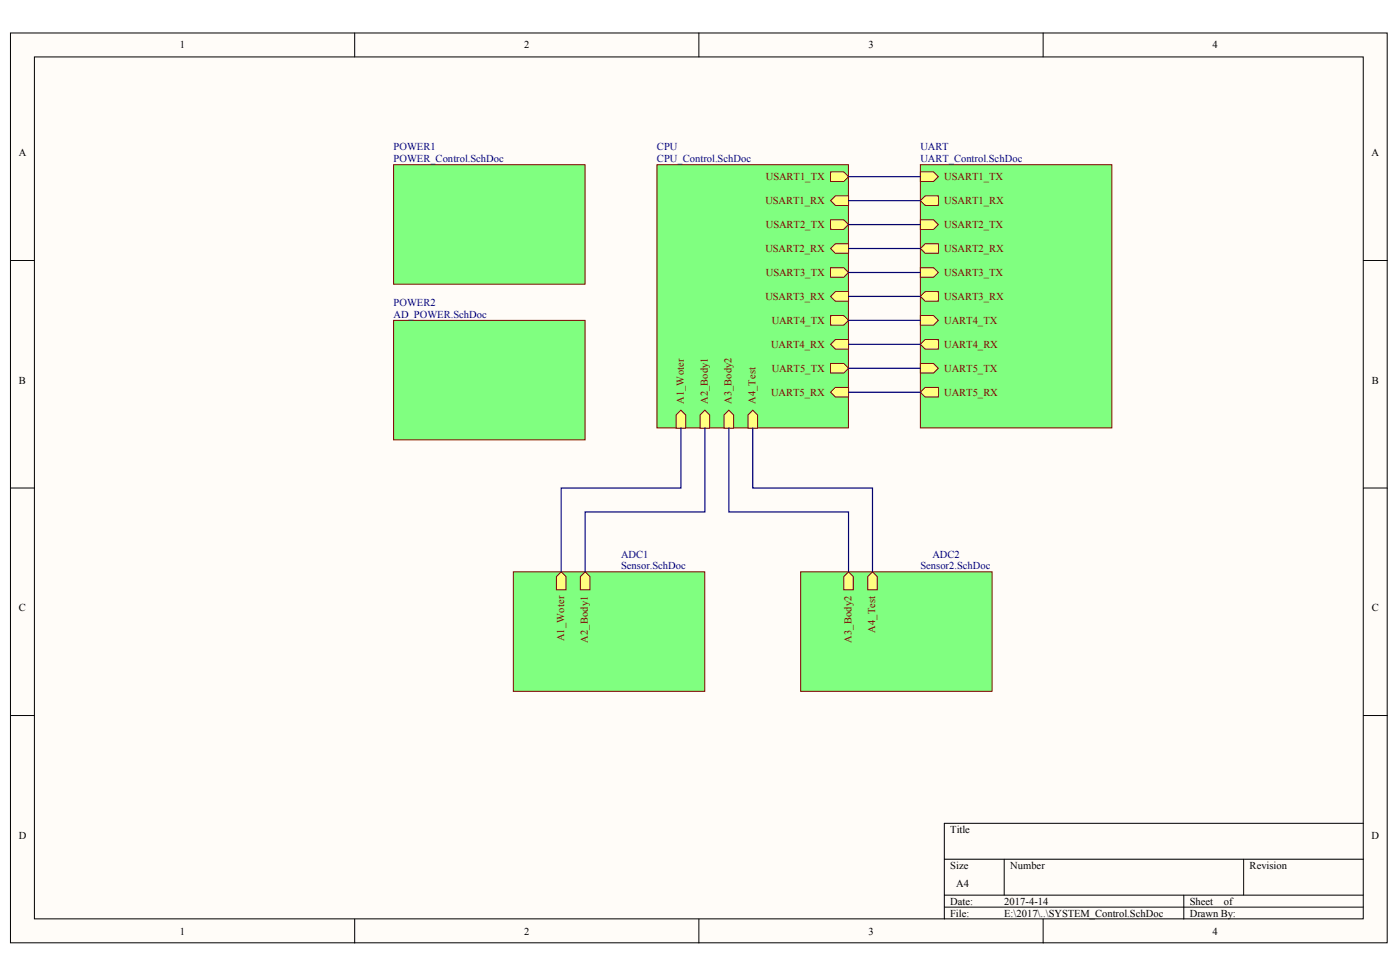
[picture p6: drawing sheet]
<svg xmlns="http://www.w3.org/2000/svg" width="288mm" height="201mm" viewBox="0 0 288 201" stroke-linecap="round" stroke-linejoin="round" font-family="sans-serif">
<g fill="#fffcf8" stroke="#000" stroke-width=".21">
<path d="M2.2 6.8h283v187h-283z"/>
<path d="M7.1 11.7h273.2v177.2h-273.2z"/>
</g>
<g fill="none" stroke="#000" stroke-width=".21">
<path d="M72.9 6.8v4.9M143.7 6.8v4.9M214.5 6.8v4.9M2.2 53.6h4.9M280.3 53.6h5M2.2 100.3h4.9M280.3 100.3h5M2.2 147.1h4.9M280.3 147.1h5M194.2 176.7h86.1M206.5 176.7v7.3M255.7 176.7v7.3"/>
<path d="M280.3 169.3h-86.1v19.7M72.9 189v4.9M143.7 189v4.9M194.2 184h86.1M194.2 186.5h86.1M214.5 189v4.9M243.4 184v5"/>
</g>
<path d="M135.1 33.9h39.4v54.1h-39.4z" fill="#80ff80" stroke="#800000" stroke-width=".21"/>
<g fill="#ffff80" stroke="#800000" stroke-width=".21">
<path d="M170.8 35.3h2.7l1 1-1 1h-2.7z" fill-rule="evenodd"/>
<path d="M171.8 40.3h2.7v1.9h-2.7l-1-.9z" fill-rule="evenodd"/>
<path d="M140 84.3l1 1v2.7h-2v-2.7z" fill-rule="evenodd"/>
<path d="M144.9 84.3l1 1v2.7h-1.9v-2.7z" fill-rule="evenodd"/>
<path d="M149.9 84.3l.9 1v2.7h-1.9v-2.7z" fill-rule="evenodd"/>
<path d="M154.8 84.3l1 1v2.7h-2v-2.7z" fill-rule="evenodd"/>
<path d="M170.8 64.9h2.7l1 1-1 1h-2.7z" fill-rule="evenodd"/>
<path d="M171.8 69.8h2.7v2h-2.7l-1-1z" fill-rule="evenodd"/>
<path d="M170.8 74.7h2.7l1 1-1 1h-2.7z" fill-rule="evenodd"/>
<path d="M171.8 60h2.7v1.9h-2.7l-1-1z" fill-rule="evenodd"/>
<path d="M170.8 55h2.7l1 1-1 1h-2.7z" fill-rule="evenodd"/>
<path d="M171.8 50.1h2.7v2h-2.7l-1-1z" fill-rule="evenodd"/>
<path d="M170.8 45.2h2.7l1 1-1 1h-2.7z" fill-rule="evenodd"/>
<path d="M171.8 79.7h2.7v1.9h-2.7l-1-1z" fill-rule="evenodd"/>
</g>
<g fill="#80ff80" stroke="#800000" stroke-width=".21">
<path d="M80.9 33.9h39.4v24.5h-39.4z"/>
<path d="M189.2 33.9h39.4v54.1h-39.4z"/>
</g>
<g fill="#ffff80" stroke="#800000" stroke-width=".21">
<path d="M190.2 40.3h2.7v1.9h-2.7l-1-.9z" fill-rule="evenodd"/>
<path d="M189.2 35.3h2.8l.9 1-.9 1h-2.8z" fill-rule="evenodd"/>
<path d="M189.2 64.9h2.8l.9 1-.9 1h-2.8z" fill-rule="evenodd"/>
<path d="M190.2 69.8h2.7v2h-2.7l-1-1z" fill-rule="evenodd"/>
<path d="M189.2 45.2h2.8l.9 1-.9 1h-2.8z" fill-rule="evenodd"/>
<path d="M190.2 50.1h2.7v2h-2.7l-1-1z" fill-rule="evenodd"/>
<path d="M189.2 55h2.8l.9 1-.9 1h-2.8z" fill-rule="evenodd"/>
<path d="M189.2 74.7h2.8l.9 1-.9 1h-2.8z" fill-rule="evenodd"/>
<path d="M190.2 79.7h2.7v1.9h-2.7l-1-1z" fill-rule="evenodd"/>
<path d="M190.2 60h2.7v1.9h-2.7l-1-1z" fill-rule="evenodd"/>
</g>
<g fill="#80ff80" stroke="#800000" stroke-width=".21">
<path d="M80.9 65.9h39.4v24.5h-39.4z"/>
<path d="M105.5 117.6h39.4v24.5h-39.4z"/>
</g>
<g fill="#ffff80" stroke="#800000" stroke-width=".21">
<path d="M115.4 117.6l1 1v2.7h-2v-2.7z" fill-rule="evenodd"/>
<path d="M120.3 117.6l1 1v2.7h-2v-2.7z" fill-rule="evenodd"/>
</g>
<path d="M164.6 117.6h39.4v24.5h-39.4z" fill="#80ff80" stroke="#800000" stroke-width=".21"/>
<g fill="#ffff80" stroke="#800000" stroke-width=".21">
<path d="M174.5 117.6l1 1v2.7h-2v-2.7z" fill-rule="evenodd"/>
<path d="M179.4 117.6l1 1v2.7h-2v-2.7z" fill-rule="evenodd"/>
</g>
<g fill="none" stroke="#000080" stroke-width=".25">
<path d="M174.5 36.3h14.7M174.5 41.3h14.7M174.5 46.2h14.7M174.5 51.1h14.7M174.5 56h14.7M174.5 70.8h14.7M174.5 75.7h14.7M174.5 60.9h14.7M174.5 65.9h14.7M140 88v12.3h-24.6v17.3M144.9 88v17.3h-24.6v12.3M149.9 88v17.3h24.6v12.3"/>
<path d="M154.8 88v12.3h24.6v17.3M174.5 80.6h14.7"/>
</g>
<g font-size="2.2">
<text x="37" y="10">1</text>
<text x="107.8" y="10">2</text>
<text x="178.6" y="10">3</text>
<text x="249.3" y="10">4</text>
<text x="3.8" y="32.1">A</text>
<text x="282" y="32.1">A</text>
<text x="3.9" y="78.9">B</text>
<text x="282.1" y="78.9">B</text>
<text x="3.9" y="125.7">C</text>
<text x="282.1" y="125.7">C</text>
<text x="3.8" y="172.4">D</text>
<text x="195.4" y="171.2">Title</text>
<text x="282" y="172.4">D</text>
<text x="195.4" y="178.6">Size</text>
<text x="207.7" y="178.6">Number</text>
<text x="256.9" y="178.6">Revision</text>
<text x="195.4" y="186">Date:</text>
<text x="196.6" y="182.3">A4</text>
<text x="206.5" y="186">2017-4-14</text>
<text x="244.6" y="186">Sheet</text>
<text x="251.7" y="186">of</text>
<text x="195.4" y="188.4">File:</text>
<text x="206.5" y="188.4">E:\2017\..\SYSTEM_Control.SchDoc</text>
<text x="244.6" y="188.4">Drawn By:</text>
<text x="37" y="192.2">1</text>
<text x="107.8" y="192.2">2</text>
<text x="178.6" y="192.2">3</text>
<text x="249.3" y="192.2">4</text>
</g>
<g font-size="2.2" fill="#000080">
<text x="80.9" y="30.9">POWER1</text>
<text x="80.9" y="33.4">POWER_Control.SchDoc</text>
<text x="135.1" y="30.9">CPU</text>
<text x="135.1" y="33.4">CPU_Control.SchDoc</text>
<text x="189.2" y="30.9">UART</text>
<text x="189.2" y="33.4">UART_Control.SchDoc</text>
<text x="80.9" y="62.9">POWER2</text>
<text x="80.9" y="65.4">AD_POWER.SchDoc</text>
<text x="127.7" y="114.6">ADC1</text>
<text x="127.7" y="117.1">Sensor.SchDoc</text>
<text x="189.2" y="117.1">Sensor2.SchDoc</text>
<text x="191.7" y="114.6">ADC2</text>
</g>
<g font-size="2.2" fill="#800000">
<text x="157.4" y="42">USART1_RX</text>
<text x="157.5" y="37.1">USART1_TX</text>
<text x="194.2" y="42">USART1_RX</text>
<text x="194.2" y="37.1">USART1_TX</text>
<text x="157.5" y="46.9">USART2_TX</text>
<text x="194.2" y="46.9">USART2_TX</text>
<text x="157.4" y="51.8">USART2_RX</text>
<text x="194.2" y="51.8">USART2_RX</text>
<text x="157.5" y="56.8">USART3_TX</text>
<text x="194.2" y="56.8">USART3_TX</text>
<text x="157.4" y="61.7">USART3_RX</text>
<text x="194.2" y="61.7">USART3_RX</text>
<text x="158.6" y="71.5">UART4_RX</text>
<text x="158.7" y="66.6">UART4_TX</text>
<text x="194.2" y="66.6">UART4_TX</text>
<text x="194.2" y="71.5">UART4_RX</text>
<text x="158.7" y="76.5">UART5_TX</text>
<text x="194.2" y="76.5">UART5_TX</text>
<text x="158.6" y="81.4">UART5_RX</text>
<text x="194.2" y="81.4">UART5_RX</text>
</g>
<g font-size="2.1" fill="#800000">
<text x="140.6" y="83.1" transform="rotate(-90 140.6 83.1)">A1_Woter</text>
<text x="145.5" y="83.1" transform="rotate(-90 145.5 83.1)">A2_Body1</text>
<text x="150.4" y="83.1" transform="rotate(-90 150.4 83.1)">A3_Body2</text>
<text x="155.4" y="83.1" transform="rotate(-90 155.4 83.1)">A4_Test</text>
<text x="116" y="131.9" transform="rotate(-90 116 131.9)">A1_Woter</text>
<text x="180" y="130.1" transform="rotate(-90 180 130.1)">A4_Test</text>
<text x="120.9" y="132.1" transform="rotate(-90 120.9 132.1)">A2_Body1</text>
<text x="175.1" y="132.1" transform="rotate(-90 175.1 132.1)">A3_Body2</text>
</g>
</svg>
